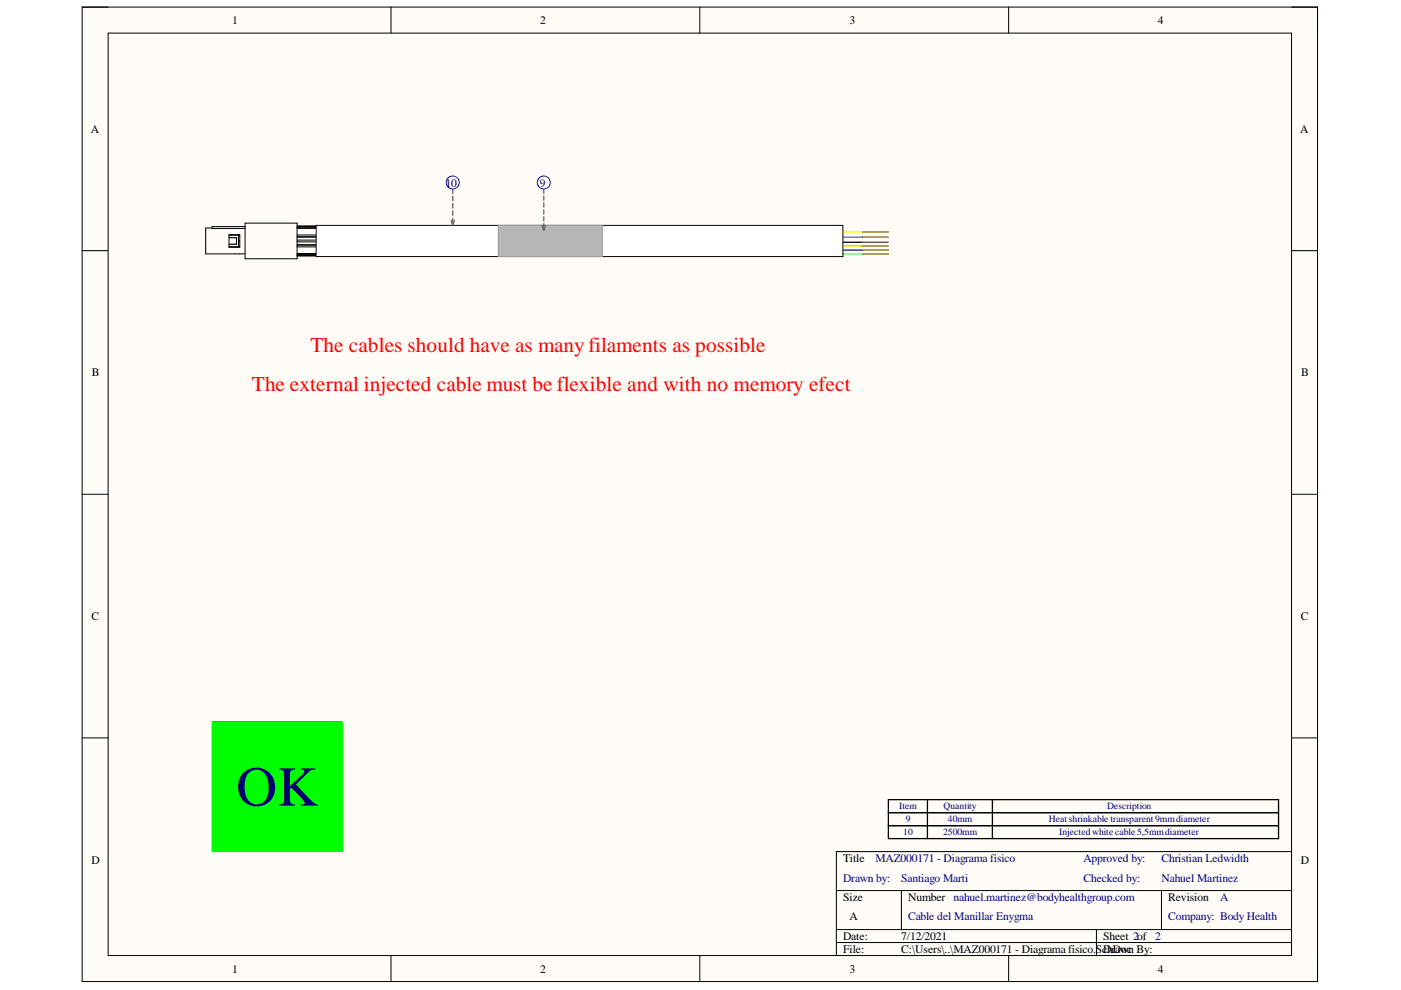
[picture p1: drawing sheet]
<svg xmlns="http://www.w3.org/2000/svg" width="297mm" height="210mm" viewBox="0 0 297 210" stroke-linecap="round" stroke-linejoin="round" font-family="sans-serif">
<path d="M17.4 1.5h261.9v206.6h-261.9z" fill-rule="evenodd" fill="#fffcf8"/>
<path d="M17.4 1.5h261.9v206.6h-261.9z" fill="none" stroke="#000" stroke-width=".21"/>
<path d="M22.9 7h250.9v195.6h-250.9z" fill-rule="evenodd" fill="#fffcf8"/>
<g fill="none" stroke="#000" stroke-width=".21">
<path d="M17.4 1.5h5.5M22.9 7h250.9v195.6h-250.9zM82.9 1.5v5.5M148.4 1.5v5.5M213.9 1.5v5.5M273.8 1.5h5.5v5.5M17.4 53.2h5.5M45 48.3h-1.4v5.5h8.4M48.6 49.8h2.2v2.6h-2.2zM48.6 49.9h2.2M48.6 50.4h1.5v1.4h-1.5M48.6 52.3h2.2"/>
<path d="M50.6 49.9v2.4M52 48h-7v.4h7M52 47.3h11v7.6h-11zM63 47.9h4.2v6.3h-4.2M63 47.9h4.2M63 48.4h4.2M63 52.3h4.2M63 52h4.2M63 54h4.2M63 54.1h4.2M63 50.9h4.2M63 51.3h4.2"/>
<path d="M63 48.2h4.2M63 48.1h4.2M63 49.8h4.2M63 50.2h4.2M63 53.8h4.2M63 51.9h4.2M63 50.3h4.2M273.8 53.2h5.5M17.4 104.8h5.5M273.8 104.8h5.5M17.4 156.5h5.5M273.8 156.5h5.5"/>
<path d="M177.3 188.8h96.5M177.3 197.1h96.5M177.3 199.8h96.5M191.1 188.8v8.3M232.5 197.1v5.5M246.3 188.8v8.3M273.8 180.6h-96.5v22M82.9 202.6v5.5M148.4 202.6v5.5M213.9 202.6v5.5M279.3 202.6v5.5"/>
</g>
<path d="M67.3 51.4h115.5M188.4 169.5h82.7v5.6h-82.7zM188.4 172.3h82.7M196.6 169.5v5.6M210.4 169.5v5.6" fill="none" stroke="#000" stroke-width=".27"/>
<path d="M67.3 49.2h115.5" fill="none" stroke="#ff0" stroke-width=".27"/>
<path d="M67.3 50.3h115.5" fill="none" stroke="#90f" stroke-width=".27"/>
<path d="M67.3 52.2h115.5" fill="none" stroke="#f90" stroke-width=".27"/>
<path d="M67.3 53h115.5" fill="none" stroke="#00f" stroke-width=".27"/>
<path d="M67.3 53.9h115.5" fill="none" stroke="#0f0" stroke-width=".27"/>
<path d="M67 47.8h111.7v6.6h-111.7z" fill-rule="evenodd" fill="#fff"/>
<path d="M67 47.8h111.7v6.6h-111.7z" fill="none" stroke="#000" stroke-width=".21"/>
<path d="M182.8 49.2h5.6M182.8 50.3h5.6M182.8 51.4h5.6M182.8 52.2h5.6M182.8 53h5.6M182.8 53.9h5.6" fill="none" stroke="#7f6000" stroke-width=".27"/>
<circle cx="96" cy="38.7" r="1.38" fill="none" stroke="#00f" stroke-width=".21"/>
<path d="M95.6 46.7l.4 1.1 .4-1.1M96 40.1v.9M96 41.6v1M96 43.2v.9M96 44.7v1M96 46.2v1" fill="none" stroke="#646464" stroke-width=".27"/>
<path d="M105.6 47.8h22.1v6.6h-22.1z" fill-rule="evenodd" fill="#b7b7b7"/>
<path d="M105.6 47.8h22.1v6.6h-22.1z" fill="none" stroke="#999" stroke-width=".21"/>
<circle cx="115.3" cy="38.7" r="1.38" fill="none" stroke="#00f" stroke-width=".21"/>
<path d="M114.9 47.8l.4 1.1 .4-1.1M115.3 40.1v.9M115.3 41.5v1M115.3 43v.9M115.3 44.5v.9M115.3 45.9v1M115.3 47.4v.9" fill="none" stroke="#646464" stroke-width=".27"/>
<path d="M188.4 175.1h82.7v2.7h-82.7zM196.6 175.1v2.7M210.4 175.1v2.7" fill="none" stroke="#000" stroke-width=".27"/>
<path d="M45 153h27.6v27.6h-27.6z" fill-rule="evenodd" fill="#0f0"/>
<path d="M45 153h27.6v27.6h-27.6z" fill="none" stroke="#0f0" stroke-width=".21"/>
<text font-size="11.9" fill="#000080" x="50.1" y="170.8">OK</text>
<g font-size="4.5" fill="#f00">
<text x="65.8" y="74.5">The cables should have as many filaments as possible</text>
<text x="53.4" y="82.8">The external injected cable must be flexible and with no memory efect</text>
</g>
<g font-size="2.5">
<text x="49.2" y="5.1">1</text>
<text x="114.5" y="5.1">2</text>
<text x="180.1" y="5.1">3</text>
<text x="245.5" y="5.1">4</text>
<text x="19.3" y="28.1">A</text>
<text x="275.7" y="28.1">A</text>
<text x="19.5" y="79.8">B</text>
<text x="275.9" y="79.8">B</text>
<text x="19.4" y="131.5">C</text>
<text x="275.8" y="131.5">C</text>
<text x="19.4" y="183.1">D</text>
<text x="178.7" y="182.8">Title</text>
<text x="275.8" y="183.1">D</text>
<text x="178.7" y="191">Size</text>
<text x="192.5" y="191">Number nahuel.martinez@bodyhealthgroup.com</text>
<text x="247.7" y="191">Revision</text>
<text x="180.1" y="195.2">A</text>
<text x="178.7" y="199.3">Date:</text>
<text x="178.7" y="202.1">File:</text>
<text x="191.1" y="199.3">7/12/2021</text>
<text x="191.1" y="202.1">C:\Users\..\MAZ000171 - Diagrama físico.ScDrawn By:</text>
<text x="233.9" y="199.3">Sheet 2of 2</text>
<text x="234.8" y="202.1">hDoc</text>
<text x="49.2" y="206.2">1</text>
<text x="114.5" y="206.2">2</text>
<text x="180.1" y="206.2">3</text>
<text x="245.5" y="206.2">4</text>
</g>
<g font-size="2.5" fill="#000080">
<text x="94.5" y="39.6">10</text>
<text x="114.5" y="39.6">9</text>
<text x="185.6" y="182.8">MAZ000171 - Diagrama físico</text>
<text x="229.8" y="182.8">Approved by:</text>
<text x="246.2" y="182.8">Christian Ledwidth</text>
<text x="178.7" y="187">Drawn by:</text>
<text x="191.1" y="187">Santiago Marti</text>
<text x="229.8" y="187">Checked by:</text>
<text x="246.2" y="187">Nahuel Martinez</text>
<text x="258.7" y="191">A</text>
<text x="192.5" y="195.2">Cable del Manillar Enygma</text>
<text x="247.7" y="195.2">Company: Body Health</text>
</g>
<g font-size="2" fill="#000080">
<text x="190.7" y="171.6">Item</text>
<text x="200.1" y="171.6">Quantity</text>
<text x="234.7" y="171.6">Description</text>
<text x="191.5" y="177.1">10</text>
<text x="192" y="174.4">9</text>
<text x="200" y="177.1">2500mm</text>
<text x="201" y="174.4">40mm</text>
<text x="222.4" y="174.4">Heat shrinkable transparent 9mmdiameter</text>
<text x="224.6" y="177.1">Injectedwhite cable 5,5mmdiameter</text>
</g>
</svg>
